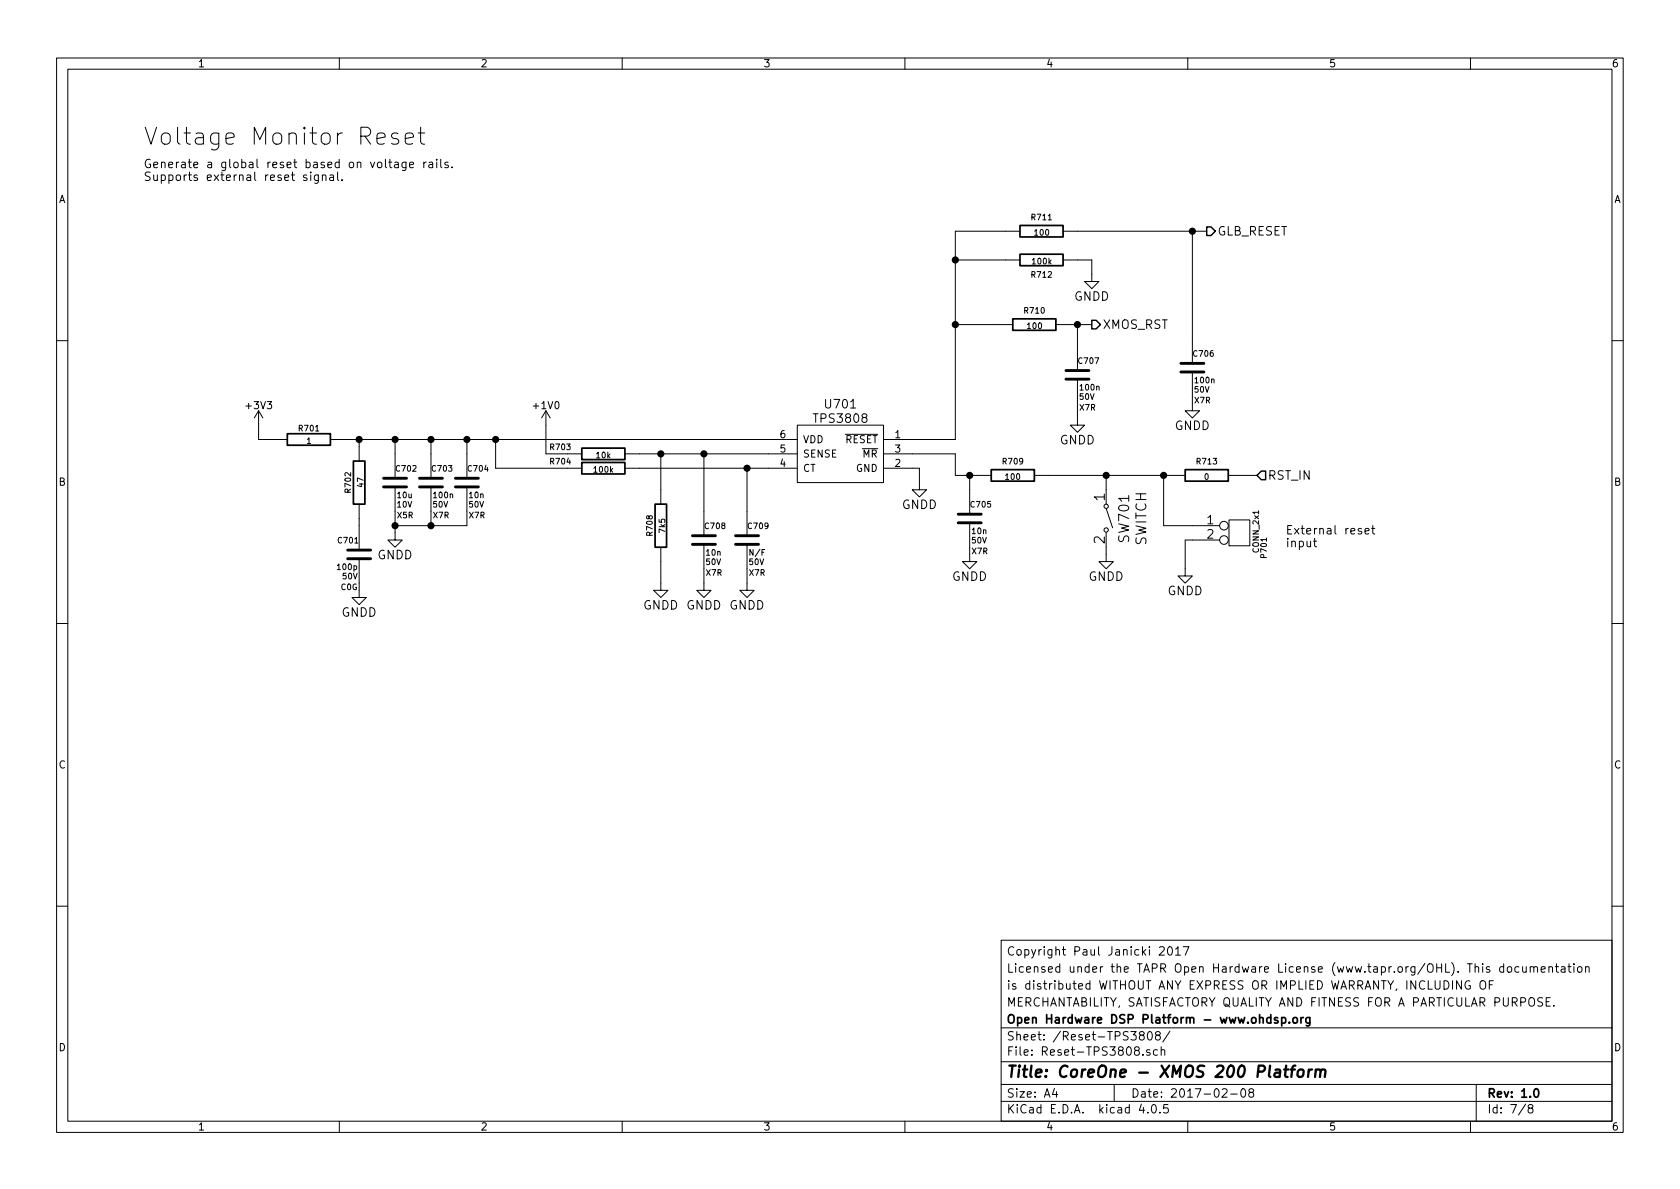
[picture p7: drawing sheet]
EESchema Schematic File Version 2
LIBS:power
LIBS:MyKiCadLibs-Lib
LIBS:DEV-CoreOne-cache
EELAYER 25 0
EELAYER END
$Descr A4 11693 8268
encoding utf-8
Sheet 7 8
Title "CoreOne - XMOS 200 Platform"
Date "2017-02-08"
Rev "1.0"
Comp "Open Hardware DSP Platform - www.ohdsp.org"
Comment1 "MERCHANTABILITY, SATISFACTORY QUALITY AND FITNESS FOR A PARTICULAR PURPOSE."
Comment2 "is distributed WITHOUT ANY EXPRESS OR IMPLIED WARRANTY, INCLUDING OF"
Comment3 "Licensed under the TAPR Open Hardware License (www.tapr.org/OHL). This documentation"
Comment4 "Copyright Paul Janicki 2017"
$EndDescr
Text Notes 1000 1250 0    59   ~ 0
Generate a global reset based on voltage rails.\nSupports external reset signal.
Text Notes 1000 1000 0    118  ~ 0
Voltage Monitor Reset
$Comp
L SWITCH SW701
U 1 1
P 7700 3400
F 0 "SW701" H 7900 3530 70  0000 C CNN
F 1 "SWITCH" H 7900 3650 70  0000 C CNN
F 2 "MyKiCadLibs-Footprints:SW_TACT_SMD" H 7965 3400 60  0001 C CNN
F 3 "" H 7965 3400 60  0000 C CNN
F 4 "6mm x 6mm SMD tactile switch - e.g. TE FSM2JSMA" H 7700 3400 60  0001 C CNN "Description"
	1    7700 3400
	0    1    1    0   
$EndComp
$Comp
L GNDD #PWR0117
U 1 1
P 7600 1900
F 0 "#PWR0117" H 7600 1650 60  0001 C CNN
F 1 "GNDD" H 7600 1750 60  0000 C CNN
F 2 "" H 7600 1900 60  0000 C CNN
F 3 "" H 7600 1900 60  0000 C CNN
	1    7600 1900
	-1   0    0    -1  
$EndComp
Text Notes 8950 3800 0    59   ~ 0
External reset\ninput
$Comp
L GNDD #PWR0118
U 1 1
P 7700 3850
F 0 "#PWR0118" H 7700 3600 60  0001 C CNN
F 1 "GNDD" H 7700 3700 60  0000 C CNN
F 2 "" H 7700 3850 60  0000 C CNN
F 3 "" H 7700 3850 60  0000 C CNN
	1    7700 3850
	-1   0    0    -1  
$EndComp
$Comp
L GNDD #PWR0119
U 1 1
P 6750 3850
F 0 "#PWR0119" H 6750 3600 60  0001 C CNN
F 1 "GNDD" H 6750 3700 60  0000 C CNN
F 2 "" H 6750 3850 60  0000 C CNN
F 3 "" H 6750 3850 60  0000 C CNN
	1    6750 3850
	-1   0    0    -1  
$EndComp
$Comp
L GNDD #PWR0120
U 1 1
P 2500 4100
F 0 "#PWR0120" H 2500 3850 60  0001 C CNN
F 1 "GNDD" H 2500 3950 60  0000 C CNN
F 2 "" H 2500 4100 60  0000 C CNN
F 3 "" H 2500 4100 60  0000 C CNN
	1    2500 4100
	-1   0    0    -1  
$EndComp
$Comp
L GNDD #PWR0121
U 1 1
P 2750 3700
F 0 "#PWR0121" H 2750 3450 60  0001 C CNN
F 1 "GNDD" H 2750 3550 60  0000 C CNN
F 2 "" H 2750 3700 60  0000 C CNN
F 3 "" H 2750 3700 60  0000 C CNN
	1    2750 3700
	-1   0    0    -1  
$EndComp
$Comp
L GNDD #PWR0122
U 1 1
P 6400 3350
F 0 "#PWR0122" H 6400 3100 60  0001 C CNN
F 1 "GNDD" H 6400 3200 60  0000 C CNN
F 2 "" H 6400 3350 60  0000 C CNN
F 3 "" H 6400 3350 60  0000 C CNN
	1    6400 3350
	1    0    0    -1  
$EndComp
$Comp
L GNDD #PWR0123
U 1 1
P 4600 4050
F 0 "#PWR0123" H 4600 3800 60  0001 C CNN
F 1 "GNDD" H 4600 3900 60  0000 C CNN
F 2 "" H 4600 4050 60  0000 C CNN
F 3 "" H 4600 4050 60  0000 C CNN
	1    4600 4050
	-1   0    0    -1  
$EndComp
Text HLabel 8400 1600 2    60   Output ~ 0
GLB_RESET
Text HLabel 8750 3300 2    60   Input ~ 0
RST_IN
$Comp
L GNDD #PWR0124
U 1 1
P 8300 2800
F 0 "#PWR0124" H 8300 2550 60  0001 C CNN
F 1 "GNDD" H 8300 2650 60  0000 C CNN
F 2 "" H 8300 2800 60  0000 C CNN
F 3 "" H 8300 2800 60  0000 C CNN
	1    8300 2800
	-1   0    0    -1  
$EndComp
$Comp
L GNDD #PWR0125
U 1 1
P 7500 2900
F 0 "#PWR0125" H 7500 2650 60  0001 C CNN
F 1 "GNDD" H 7500 2750 60  0000 C CNN
F 2 "" H 7500 2900 60  0000 C CNN
F 3 "" H 7500 2900 60  0000 C CNN
	1    7500 2900
	-1   0    0    -1  
$EndComp
$Comp
L GNDD #PWR0126
U 1 1
P 8250 3950
F 0 "#PWR0126" H 8250 3700 60  0001 C CNN
F 1 "GNDD" H 8250 3800 60  0000 C CNN
F 2 "" H 8250 3950 60  0000 C CNN
F 3 "" H 8250 3950 60  0000 C CNN
	1    8250 3950
	-1   0    0    -1  
$EndComp
$Comp
L CONN_2x1 P701
U 1 1
P 8300 3650
F 0 "P701" V 8795 3495 40  0000 C CNN
F 1 "CONN_2x1" V 8740 3610 40  0000 C CNN
F 2 "MyKiCadLibs-Footprints:CONN_SIL_2_1MM" H 8640 3540 60  0001 C CNN
F 3 "" H 8640 3540 60  0000 C CNN
F 4 "1x2 2.54mm pitch pin header" H 8550 3400 40  0001 C CNN "Description"
	1    8300 3650
	1    0    0    -1  
$EndComp
$Comp
L C C707
U 1 1
P 7500 2600
F 0 "C707" H 7500 2700 40  0000 L CNN
F 1 "100n" H 7510 2515 40  0000 L CNN
F 2 "MyKiCadLibs-Footprints:SMD-0805" H 7538 2450 30  0001 C CNN
F 3 "" H 7500 2700 60  0000 C CNN
F 4 "50V" H 7565 2450 40  0000 C CNN "Voltage"
F 5 "X7R" H 7570 2375 40  0000 C CNN "Type"
F 6 "Ceramic capacitor" H 7500 2900 40  0001 L CNN "Description"
F 7 "10%" H 7900 3100 40  0001 C CNN "Tolerance"
F 8 "0805" H 7500 2600 60  0001 C CNN "Size"
	1    7500 2600
	1    0    0    -1  
$EndComp
$Comp
L C C706
U 1 1
P 8300 2550
F 0 "C706" H 8300 2650 40  0000 L CNN
F 1 "100n" H 8310 2465 40  0000 L CNN
F 2 "MyKiCadLibs-Footprints:SMD-0805" H 8338 2400 30  0001 C CNN
F 3 "" H 8300 2650 60  0000 C CNN
F 4 "50V" H 8365 2400 40  0000 C CNN "Voltage"
F 5 "X7R" H 8370 2325 40  0000 C CNN "Type"
F 6 "Ceramic capacitor" H 8300 2850 40  0001 L CNN "Description"
F 7 "10%" H 8700 3050 40  0001 C CNN "Tolerance"
F 8 "0805" H 8300 2550 60  0001 C CNN "Size"
	1    8300 2550
	1    0    0    -1  
$EndComp
$Comp
L C C705
U 1 1
P 6750 3600
F 0 "C705" H 6750 3700 40  0000 L CNN
F 1 "10n" H 6760 3515 40  0000 L CNN
F 2 "MyKiCadLibs-Footprints:SMD-0805" H 6788 3450 30  0001 C CNN
F 3 "" H 6750 3700 60  0000 C CNN
F 4 "50V" H 6815 3450 40  0000 C CNN "Voltage"
F 5 "X7R" H 6820 3375 40  0000 C CNN "Type"
F 6 "Ceramic capacitor" H 6750 3900 40  0001 L CNN "Description"
F 7 "10%" H 7150 4100 40  0001 C CNN "Tolerance"
F 8 "0805" H 6750 3600 60  0001 C CNN "Size"
	1    6750 3600
	1    0    0    -1  
$EndComp
$Comp
L C C702
U 1 1
P 2750 3350
F 0 "C702" H 2750 3450 40  0000 L CNN
F 1 "10u" H 2760 3265 40  0000 L CNN
F 2 "MyKiCadLibs-Footprints:SMD-0805" H 2788 3200 30  0001 C CNN
F 3 "" H 2750 3450 60  0000 C CNN
F 4 "10V" H 2815 3200 40  0000 C CNN "Voltage"
F 5 "X5R" H 2820 3125 40  0000 C CNN "Type"
F 6 "Ceramic capacitor" H 2750 3650 40  0001 L CNN "Description"
F 7 "20%" H 3150 3850 40  0001 C CNN "Tolerance"
F 8 "0805" H 2750 3350 60  0001 C CNN "Size"
	1    2750 3350
	1    0    0    -1  
$EndComp
$Comp
L C C703
U 1 1
P 3000 3350
F 0 "C703" H 3000 3450 40  0000 L CNN
F 1 "100n" H 3010 3265 40  0000 L CNN
F 2 "MyKiCadLibs-Footprints:SMD-0805" H 3038 3200 30  0001 C CNN
F 3 "" H 3000 3450 60  0000 C CNN
F 4 "50V" H 3065 3200 40  0000 C CNN "Voltage"
F 5 "X7R" H 3070 3125 40  0000 C CNN "Type"
F 6 "Ceramic capacitor" H 3000 3650 40  0001 L CNN "Description"
F 7 "10%" H 3400 3850 40  0001 C CNN "Tolerance"
F 8 "0805" H 3000 3350 60  0001 C CNN "Size"
	1    3000 3350
	1    0    0    -1  
$EndComp
$Comp
L C C704
U 1 1
P 3250 3350
F 0 "C704" H 3250 3450 40  0000 L CNN
F 1 "10n" H 3260 3265 40  0000 L CNN
F 2 "MyKiCadLibs-Footprints:SMD-0805" H 3288 3200 30  0001 C CNN
F 3 "" H 3250 3450 60  0000 C CNN
F 4 "50V" H 3315 3200 40  0000 C CNN "Voltage"
F 5 "X7R" H 3320 3125 40  0000 C CNN "Type"
F 6 "Ceramic capacitor" H 3250 3650 40  0001 L CNN "Description"
F 7 "10%" H 3650 3850 40  0001 C CNN "Tolerance"
F 8 "0805" H 3250 3350 60  0001 C CNN "Size"
	1    3250 3350
	1    0    0    -1  
$EndComp
$Comp
L C C701
U 1 1
P 2500 3850
F 0 "C701" H 2500 3950 40  0000 L CNN
F 1 "100p" H 2510 3765 40  0000 L CNN
F 2 "MyKiCadLibs-Footprints:SMD-0805" H 2538 3700 30  0001 C CNN
F 3 "" H 2500 3950 60  0000 C CNN
F 4 "50V" H 2565 3700 40  0000 C CNN "Voltage"
F 5 "C0G" H 2570 3625 40  0000 C CNN "Type"
F 6 "Ceramic capacitor" H 2500 4150 40  0001 L CNN "Description"
F 7 "5%" H 2900 4350 40  0001 C CNN "Tolerance"
F 8 "0805" H 2500 3850 60  0001 C CNN "Size"
	1    2500 3850
	-1   0    0    -1  
$EndComp
$Comp
L R R702
U 1 1
P 2500 3350
F 0 "R702" V 2420 3350 40  0000 C CNN
F 1 "47" V 2507 3351 40  0000 C CNN
F 2 "MyKiCadLibs-Footprints:SMD-0805" V 2430 3350 30  0001 C CNN
F 3 "" V 2420 3350 30  0000 C CNN
F 4 "100mW" V 2600 3350 40  0001 C CNN "Power"
F 5 "Thick or thin film resistor" V 2745 3350 40  0001 C CNN "Description"
F 6 "0805" V 2675 3350 40  0001 C CNN "Size"
F 7 "1%" V 2825 3350 40  0001 C CNN "Tolerance"
	1    2500 3350
	1    0    0    -1  
$EndComp
$Comp
L R R701
U 1 1
P 2150 3050
F 0 "R701" V 2070 3050 40  0000 C CNN
F 1 "1" V 2157 3051 40  0000 C CNN
F 2 "MyKiCadLibs-Footprints:SMD-0805" V 2080 3050 30  0001 C CNN
F 3 "" V 2070 3050 30  0000 C CNN
F 4 "100mW" V 2250 3050 40  0001 C CNN "Power"
F 5 "Thick or thin film resistor" V 2395 3050 40  0001 C CNN "Description"
F 6 "0805" V 2325 3050 40  0001 C CNN "Size"
F 7 "1%" V 2475 3050 40  0001 C CNN "Tolerance"
	1    2150 3050
	0    1    1    0   
$EndComp
$Comp
L R R703
U 1 1
P 4200 3150
F 0 "R703" V 4150 3450 40  0000 C CNN
F 1 "10k" V 4207 3151 40  0000 C CNN
F 2 "MyKiCadLibs-Footprints:SMD-0805" V 4130 3150 30  0001 C CNN
F 3 "" V 4120 3150 30  0000 C CNN
F 4 "100mW" V 4300 3150 40  0001 C CNN "Power"
F 5 "Thick or thin film resistor" V 4445 3150 40  0001 C CNN "Description"
F 6 "0805" V 4375 3150 40  0001 C CNN "Size"
F 7 "1%" V 4525 3150 40  0001 C CNN "Tolerance"
	1    4200 3150
	0    -1   1    0   
$EndComp
$Comp
L R R708
U 1 1
P 4600 3650
F 0 "R708" V 4520 3650 40  0000 C CNN
F 1 "7k5" V 4607 3651 40  0000 C CNN
F 2 "MyKiCadLibs-Footprints:SMD-0805" V 4530 3650 30  0001 C CNN
F 3 "" V 4520 3650 30  0000 C CNN
F 4 "100mW" V 4700 3650 40  0001 C CNN "Power"
F 5 "Thick or thin film resistor" V 4845 3650 40  0001 C CNN "Description"
F 6 "0805" V 4775 3650 40  0001 C CNN "Size"
F 7 "1%" V 4925 3650 40  0001 C CNN "Tolerance"
	1    4600 3650
	1    0    0    1   
$EndComp
$Comp
L R R709
U 1 1
P 7050 3300
F 0 "R709" V 6950 3300 40  0000 C CNN
F 1 "100" V 7057 3301 40  0000 C CNN
F 2 "MyKiCadLibs-Footprints:SMD-0805" V 6980 3300 30  0001 C CNN
F 3 "" V 6970 3300 30  0000 C CNN
F 4 "100mW" V 7150 3300 40  0001 C CNN "Power"
F 5 "Thick or thin film resistor" V 7295 3300 40  0001 C CNN "Description"
F 6 "0805" V 7225 3300 40  0001 C CNN "Size"
F 7 "1%" V 7375 3300 40  0001 C CNN "Tolerance"
	1    7050 3300
	0    -1   1    0   
$EndComp
$Comp
L R R710
U 1 1
P 7200 2250
F 0 "R710" V 7100 2250 40  0000 C CNN
F 1 "100" V 7207 2251 40  0000 C CNN
F 2 "MyKiCadLibs-Footprints:SMD-0805" V 7130 2250 30  0001 C CNN
F 3 "" V 7120 2250 30  0000 C CNN
F 4 "100mW" V 7300 2250 40  0001 C CNN "Power"
F 5 "Thick or thin film resistor" V 7445 2250 40  0001 C CNN "Description"
F 6 "0805" V 7375 2250 40  0001 C CNN "Size"
F 7 "1%" V 7525 2250 40  0001 C CNN "Tolerance"
	1    7200 2250
	0    1    1    0   
$EndComp
$Comp
L R R711
U 1 1
P 7250 1600
F 0 "R711" V 7150 1600 40  0000 C CNN
F 1 "100" V 7257 1601 40  0000 C CNN
F 2 "MyKiCadLibs-Footprints:SMD-0805" V 7180 1600 30  0001 C CNN
F 3 "" V 7170 1600 30  0000 C CNN
F 4 "100mW" V 7350 1600 40  0001 C CNN "Power"
F 5 "Thick or thin film resistor" V 7495 1600 40  0001 C CNN "Description"
F 6 "0805" V 7425 1600 40  0001 C CNN "Size"
F 7 "1%" V 7575 1600 40  0001 C CNN "Tolerance"
	1    7250 1600
	0    1    1    0   
$EndComp
$Comp
L R R712
U 1 1
P 7250 1800
F 0 "R712" V 7350 1800 40  0000 C CNN
F 1 "100k" V 7257 1801 40  0000 C CNN
F 2 "MyKiCadLibs-Footprints:SMD-0805" V 7180 1800 30  0001 C CNN
F 3 "" V 7170 1800 30  0000 C CNN
F 4 "100mW" V 7350 1800 40  0001 C CNN "Power"
F 5 "Thick or thin film resistor" V 7495 1800 40  0001 C CNN "Description"
F 6 "0805" V 7425 1800 40  0001 C CNN "Size"
F 7 "1%" V 7575 1800 40  0001 C CNN "Tolerance"
	1    7250 1800
	0    1    1    0   
$EndComp
Wire Wire Line
	8250 3750 8300 3750
Wire Wire Line
	8250 3950 8250 3750
Connection ~ 8100 3300
Wire Wire Line
	7300 3300 8150 3300
Wire Wire Line
	8100 3300 8100 3650
Wire Wire Line
	8100 3650 8300 3650
Wire Wire Line
	6650 1600 7000 1600
Wire Wire Line
	6650 3050 6350 3050
Wire Wire Line
	7500 2900 7500 2800
Wire Wire Line
	6650 1600 6650 3050
Wire Wire Line
	6950 2250 6650 2250
Wire Wire Line
	7500 1600 8400 1600
Wire Wire Line
	8300 2800 8300 2750
Connection ~ 6750 3300
Wire Wire Line
	6750 3400 6750 3300
Wire Wire Line
	6650 3300 6800 3300
Wire Wire Line
	7600 1800 7600 1900
Wire Wire Line
	7500 1800 7600 1800
Wire Wire Line
	6650 1800 7000 1800
Wire Wire Line
	3950 3150 3800 3150
Wire Wire Line
	4600 3900 4600 4050
Wire Wire Line
	3800 3150 3800 2950
Wire Wire Line
	4600 3150 4600 3400
Wire Wire Line
	4450 3150 5350 3150
Wire Wire Line
	6400 3250 6350 3250
Wire Wire Line
	6400 3350 6400 3250
Connection ~ 3000 3050
Connection ~ 2750 3050
Wire Wire Line
	3000 3050 3000 3150
Connection ~ 2500 3050
Wire Wire Line
	2750 3050 2750 3150
Wire Wire Line
	2500 3650 2500 3600
Connection ~ 2750 3650
Wire Wire Line
	2750 3650 3250 3650
Wire Wire Line
	3000 3550 3000 3650
Wire Wire Line
	2750 3550 2750 3700
Wire Wire Line
	2400 3050 5350 3050
Wire Wire Line
	2500 3100 2500 3050
Wire Wire Line
	2500 4100 2500 4050
Wire Wire Line
	1800 3050 1900 3050
Wire Wire Line
	1800 2950 1800 3050
Connection ~ 7700 3300
Wire Wire Line
	6750 3850 6750 3800
Wire Wire Line
	7700 3850 7700 3800
Wire Wire Line
	7700 3400 7700 3300
Wire Wire Line
	3250 3050 3250 3150
Wire Wire Line
	3250 3650 3250 3550
Connection ~ 3250 3050
Connection ~ 3000 3650
Connection ~ 6650 2250
Connection ~ 6650 1800
Wire Wire Line
	7500 2400 7500 2250
Connection ~ 7500 2250
Text HLabel 7600 2250 2    60   Output ~ 0
XMOS_RST
Wire Wire Line
	7450 2250 7600 2250
$Comp
L R R713
U 1 1
P 8400 3300
F 0 "R713" V 8300 3300 40  0000 C CNN
F 1 "0" V 8407 3301 40  0000 C CNN
F 2 "MyKiCadLibs-Footprints:SMD-0805" V 8330 3300 30  0001 C CNN
F 3 "" V 8320 3300 30  0000 C CNN
F 4 "100mW" V 8500 3300 40  0001 C CNN "Power"
F 5 "Thick or thin film resistor" V 8645 3300 40  0001 C CNN "Description"
F 6 "0805" V 8575 3300 40  0001 C CNN "Size"
F 7 "1%" V 8725 3300 40  0001 C CNN "Tolerance"
	1    8400 3300
	0    -1   1    0   
$EndComp
Wire Wire Line
	8750 3300 8650 3300
$Comp
L +3V3 #PWR0127
U 1 1
P 1800 2950
F 0 "#PWR0127" H 1800 2800 50  0001 C CNN
F 1 "+3V3" H 1800 3090 50  0000 C CNN
F 2 "" H 1800 2950 50  0000 C CNN
F 3 "" H 1800 2950 50  0000 C CNN
	1    1800 2950
	1    0    0    -1  
$EndComp
$Comp
L +1V0 #PWR0128
U 1 1
P 3800 2950
F 0 "#PWR0128" H 3800 2800 50  0001 C CNN
F 1 "+1V0" H 3800 3090 50  0000 C CNN
F 2 "" H 3800 2950 50  0000 C CNN
F 3 "" H 3800 2950 50  0000 C CNN
	1    3800 2950
	1    0    0    -1  
$EndComp
Wire Wire Line
	8300 2350 8300 1600
Connection ~ 8300 1600
$Comp
L IC-RST-TPS3808 U701
U 1 1
P 5350 3050
F 0 "U701" H 5850 3300 60  0000 C CNN
F 1 "TPS3808" H 5850 3200 60  0000 C CNN
F 2 "MyKiCadLibs-Footprints:IC-SOT23-6" H 5900 2650 60  0001 C CNN
F 3 "" H 5350 3050 60  0001 C CNN
F 4 "TI TPS3808 SOT-23 Reset Supervisor" H 5900 2550 60  0001 C CNN "Description"
	1    5350 3050
	1    0    0    -1  
$EndComp
Connection ~ 4600 3150
Wire Wire Line
	6650 3300 6650 3150
Wire Wire Line
	6650 3150 6350 3150
$Comp
L C C709
U 1 1
P 5200 3750
F 0 "C709" H 5200 3850 40  0000 L CNN
F 1 "N/F" H 5210 3665 40  0000 L CNN
F 2 "MyKiCadLibs-Footprints:SMD-0805" H 5238 3600 30  0001 C CNN
F 3 "" H 5200 3850 60  0000 C CNN
F 4 "50V" H 5265 3600 40  0000 C CNN "Voltage"
F 5 "X7R" H 5270 3525 40  0000 C CNN "Type"
F 6 "Ceramic capacitor" H 5200 4050 40  0001 L CNN "Description"
F 7 "10%" H 5600 4250 40  0001 C CNN "Tolerance"
F 8 "0805" H 5200 3750 60  0001 C CNN "Size"
	1    5200 3750
	1    0    0    -1  
$EndComp
$Comp
L GNDD #PWR0129
U 1 1
P 5200 4050
F 0 "#PWR0129" H 5200 3800 60  0001 C CNN
F 1 "GNDD" H 5200 3900 60  0000 C CNN
F 2 "" H 5200 4050 60  0000 C CNN
F 3 "" H 5200 4050 60  0000 C CNN
	1    5200 4050
	-1   0    0    -1  
$EndComp
Wire Wire Line
	5200 4050 5200 3950
Wire Wire Line
	5200 3550 5200 3250
Wire Wire Line
	4450 3250 5350 3250
$Comp
L R R704
U 1 1
P 4200 3250
F 0 "R704" V 4150 3550 40  0000 C CNN
F 1 "100k" V 4207 3251 40  0000 C CNN
F 2 "MyKiCadLibs-Footprints:SMD-0805" V 4130 3250 30  0001 C CNN
F 3 "" V 4120 3250 30  0000 C CNN
F 4 "100mW" V 4300 3250 40  0001 C CNN "Power"
F 5 "Thick or thin film resistor" V 4445 3250 40  0001 C CNN "Description"
F 6 "0805" V 4375 3250 40  0001 C CNN "Size"
F 7 "1%" V 4525 3250 40  0001 C CNN "Tolerance"
	1    4200 3250
	0    -1   1    0   
$EndComp
Connection ~ 5200 3250
Wire Wire Line
	3950 3250 3450 3250
Wire Wire Line
	3450 3250 3450 3050
Connection ~ 3450 3050
$Comp
L C C708
U 1 1
P 4900 3750
F 0 "C708" H 4900 3850 40  0000 L CNN
F 1 "10n" H 4910 3665 40  0000 L CNN
F 2 "MyKiCadLibs-Footprints:SMD-0805" H 4938 3600 30  0001 C CNN
F 3 "" H 4900 3850 60  0000 C CNN
F 4 "50V" H 4965 3600 40  0000 C CNN "Voltage"
F 5 "X7R" H 4970 3525 40  0000 C CNN "Type"
F 6 "Ceramic capacitor" H 4900 4050 40  0001 L CNN "Description"
F 7 "10%" H 5300 4250 40  0001 C CNN "Tolerance"
F 8 "0805" H 4900 3750 60  0001 C CNN "Size"
	1    4900 3750
	1    0    0    -1  
$EndComp
Wire Wire Line
	4900 3550 4900 3150
Connection ~ 4900 3150
$Comp
L GNDD #PWR0130
U 1 1
P 4900 4050
F 0 "#PWR0130" H 4900 3800 60  0001 C CNN
F 1 "GNDD" H 4900 3900 60  0000 C CNN
F 2 "" H 4900 4050 60  0000 C CNN
F 3 "" H 4900 4050 60  0000 C CNN
	1    4900 4050
	-1   0    0    -1  
$EndComp
Wire Wire Line
	4900 4050 4900 3950
$EndSCHEMATC
